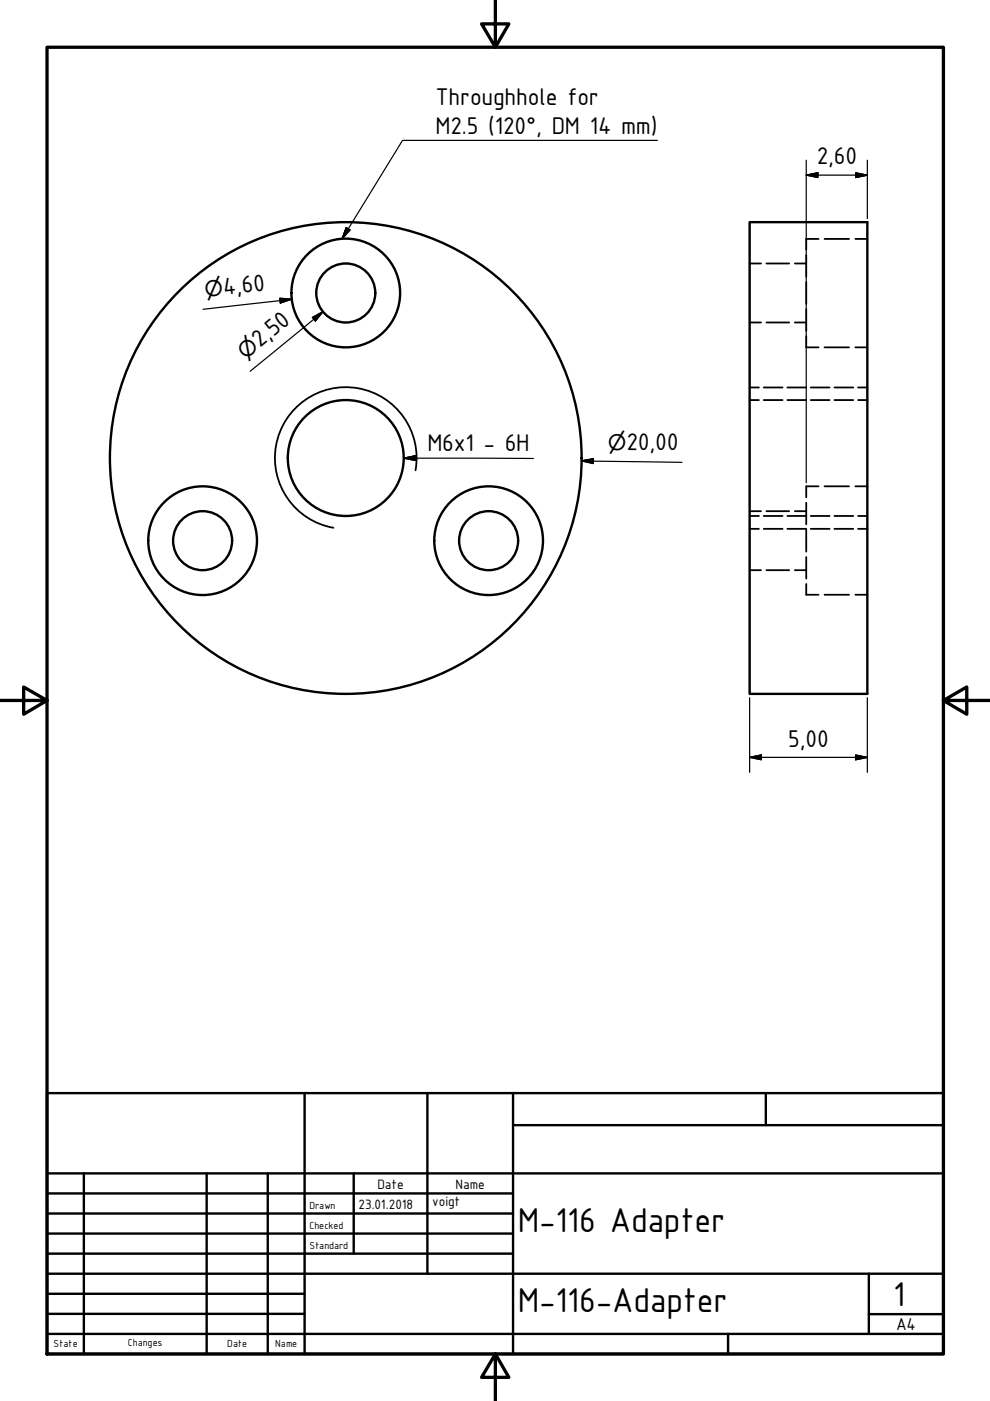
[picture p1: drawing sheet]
<svg xmlns="http://www.w3.org/2000/svg" width="210mm" height="297mm" viewBox="0 0 210 297" stroke-linecap="round" stroke-linejoin="round" font-family="sans-serif">
<!-- layer: Visible (ISO) -->
<g fill="none" stroke="#000" stroke-width=".51">
<path d="M158.9 47.1h25v100h-25z"/>
<circle cx="73.3" cy="62.1" r="6.3"/>
<circle cx="73.3" cy="62.1" r="11.5"/>
<circle cx="73.3" cy="97.1" r="50"/>
<circle cx="73.3" cy="97.1" r="12.3"/>
<circle cx="43" cy="114.6" r="6.3"/>
<circle cx="43" cy="114.6" r="11.5"/>
<circle cx="103.6" cy="114.6" r="6.3"/>
<circle cx="103.6" cy="114.6" r="11.5"/>
</g>
<!-- layer: Visible Narrow (ISO) -->
<path d="M88.1 99.7a15 15 0 0 0-12.2-17.4 15 15 0 0 0-17.4 12.2 15 15 0 0 0 12.2 17.4" fill="none" stroke="#000" stroke-width=".38"/>
<!-- layer: Hidden (ISO) -->
<g fill="none" stroke="#000" stroke-width=".38">
<path d="M158.9 55.9h2.5M162.5 55.9h4.8M168.5 55.9h2.4M170.9 54.1v4.6M170.9 59.8v4.6M173.5 50.7h-2.6v2.2M174.8 50.7h5.2M181.4 50.7h2.5M158.9 68.4h2.5M162.5 68.4h4.8M168.5 68.4h2.4M170.9 65.6v4.6"/>
<path d="M170.9 71.3v2.3h2.6M174.8 73.6h5.2M181.4 73.6h2.5M158.9 84.8h2M158.9 82.2h2M161.9 84.8h4M161.9 82.2h4M166.9 84.8h4M166.9 82.2h4M171.9 84.8h4M171.9 82.2h4M176.9 84.8h4"/>
<path d="M176.9 82.2h4M181.9 84.8h2M181.9 82.2h2M158.9 108.4h2.5M158.9 109.4h2M158.9 112.1h2M161.9 109.4h4M161.9 112.1h4M162.5 108.4h4.8M166.9 109.4h4M166.9 112.1h4M168.5 108.4h2.4"/>
<path d="M170.9 106.6v4.6M170.9 112.3v4.7M170.9 118.1v4.6M171.9 109.4h4M171.9 112.1h4M173.5 103.1h-2.6v2.4M174.8 103.1h5.2M176.9 109.4h4M176.9 112.1h4M181.4 103.1h2.5M181.9 109.4h2M181.9 112.1h2"/>
<path d="M158.9 120.9h2.5M162.5 120.9h4.8M168.5 120.9h2.4M170.9 123.8v2.3h2.6M174.8 126.1h5.2M181.4 126.1h2.5"/>
</g>
<!-- layer: Border (ISO) -->
<path d="M10 10h190v277.1h-190zM105 0v10l-2.9-4.9h5.8l-2.9 4.9M0 148.5h10l-5-2.8v5.7l5-2.9M200 148.5l5 2.9v-5.7l-5 2.8h10M105 287.1l2.9 4.9h-5.8l2.9-4.9v9.9" fill="none" stroke="#000" stroke-width=".7"/>
<!-- layer: Title (ISO) -->
<g fill="none" stroke="#000" stroke-width=".51">
<path d="M10 231.8h190v55.3h-190zM64.6 231.8v55.3M90.6 231.8v38.3M108.8 238.6h91.2M108.8 231.8v55.3M162.4 231.8v6.8M10 253h98.8M10 257.3h98.8M10 248.8h190M17.8 248.8v38.3M43.8 248.8v38.3M56.8 248.8v38.3"/>
<path d="M75 248.8v17M10 261.5h98.8M10 265.8h98.8M10 270.1h190M10 274.3h54.6M10 278.6h54.6M184.2 278.6h15.8M184.2 270.1v12.7M10 282.8h190M154.4 282.8v4.3"/>
</g>
<!-- layer: Dimension (ISO) -->
<g fill="none" stroke="#000" stroke-width=".25">
<path d="M170.9 37.1l2.5-.5v1zM170.9 37.1h13M170.9 34v68.3M181.4 36.6l2.5 .5-2.5 .5zM183.9 34v12.3M59.3 63.2l2.5 .2-2.4 .8zM61.8 63.4l-18.7 2.2M66.2 67.3l2.3-1.2-1.6 2zM68.5 66.1l-15.5 12.6M123.3 97.7l2.5-.4v1zM123.3 97.7l21.3 .3M158.9 147.9v15.9"/>
<path d="M183.9 147.9v15.9M158.9 160.6l2.5-.5v1zM158.9 160.6h25M181.4 160.1l2.5 .5-2.5 .5z"/>
</g>
<g fill="#000" stroke="#000" stroke-width=".25">
<path d="M170.9 37.1l2.5-.5zM170.9 37.1l2.5-.5v1zM181.4 37.6l2.5-.5zM181.4 36.6l2.5 .5-2.5 .5zM59.4 64.2l2.4-.8zM59.3 63.2l2.5 .2-2.4 .8zM68.5 66.1l-1.6 2zM66.2 67.3l2.3-1.2-1.6 2zM123.3 97.7l2.5-.4zM123.3 97.7l2.5-.4v1zM158.9 160.6l2.5-.5zM158.9 160.6l2.5-.5v1z"/>
<path d="M181.4 161.1l2.5-.5zM181.4 160.1l2.5 .5-2.5 .5z"/>
</g>
<!-- layer: Symbol (ISO) -->
<path d="M139.4 29.8h-54.1l-12.8 20.9M73.4 48.2l.8 .6-1.7 1.9zM85.6 97.1l2.5-.5v1zM85.6 97.1l27.5 .1" fill="none" stroke="#000" stroke-width=".25"/>
<path d="M73.4 48.2l-.9 2.5zM73.4 48.2l.8 .6-1.7 1.9zM85.6 97.1l2.5-.5zM85.6 97.1l2.5-.5v1z" fill="#000" stroke="#000" stroke-width=".25"/>
<g font-size="7.9">
<text x="109.8" y="261.2">M-116 Adapter</text>
<text x="109.8" y="278.2">M-116-Adapter</text>
<text x="189.4" y="276.8">1</text>
</g>
<g font-size="5.5">
<text x="92.3" y="22.3">Throughhole for</text>
<text x="92.3" y="28.5">M2.5 (120°, DM 14 mm)</text>
<text x="173.2" y="34.8">2,60</text>
<text x="47.4" y="62.6" transform="rotate(-7 47.4 62.6)">4,60</text>
<text x="55.1" y="73.8" transform="rotate(-39 55.1 73.8)">2,50</text>
<text x="90.6" y="95.6">M6x1 - 6H</text>
<text x="132.8" y="95.4" transform="rotate(1 132.8 95.4)">20,00</text>
<text x="167.1" y="158.3">5,00</text>
</g>
<g font-size="4.6">
<text x="43.6" y="63" transform="rotate(-7 43.6 63)">⌀</text>
<text x="52.1" y="76.3" transform="rotate(-39 52.1 76.3)">⌀</text>
<text x="128.9" y="95.4" transform="rotate(1 128.9 95.4)">⌀</text>
</g>
<text font-size="3.9" x="190" y="282">A4</text>
<g font-size="3.1">
<text x="76" y="256.3">23.01.2018</text>
<text x="80" y="252">Date</text>
<text x="91.6" y="255.7">voigt</text>
<text x="96.6" y="252">Name</text>
</g>
<g font-size="2.3">
<text x="65.6" y="256.3">Drawn</text>
<text x="65.6" y="260.5">Checked</text>
<text x="65.6" y="264.8">Standard</text>
<text x="11.4" y="285.7">State</text>
<text x="27.1" y="285.4">Changes</text>
<text x="48.2" y="285.7">Date</text>
<text x="58.4" y="285.7">Name</text>
</g>
</svg>
